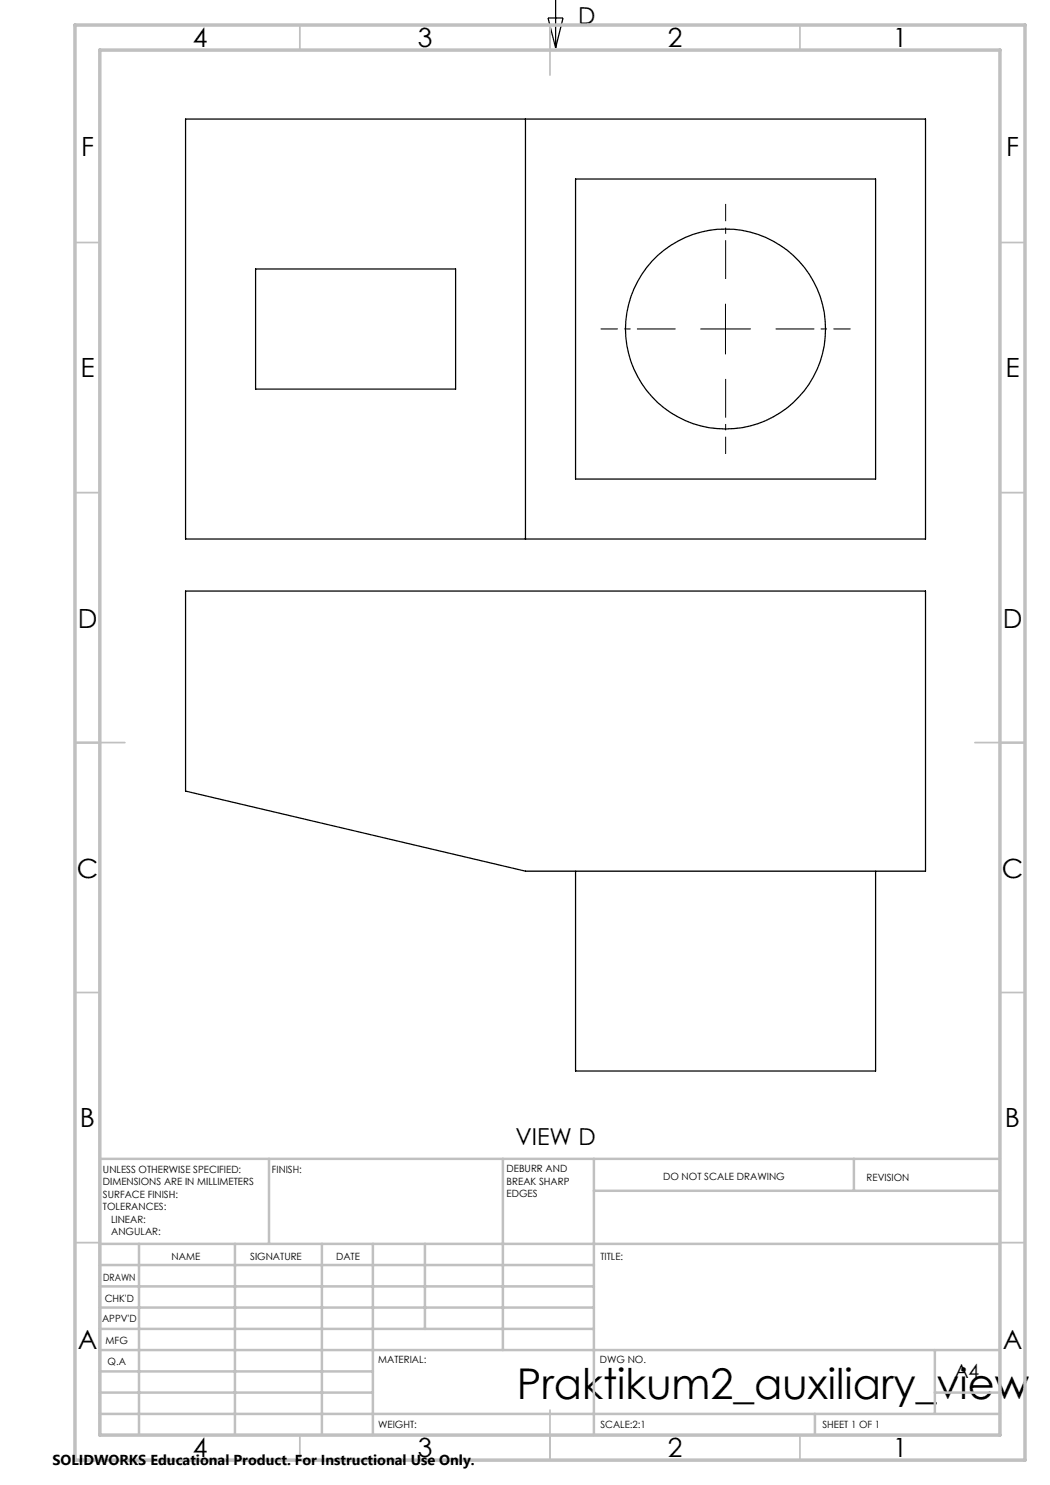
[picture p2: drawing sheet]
<svg xmlns="http://www.w3.org/2000/svg" width="210mm" height="297mm" viewBox="0 0 210 297" stroke-linecap="round" stroke-linejoin="round" font-family="sans-serif">
<g fill="none" stroke="#000" stroke-width=".25">
<path d="M111.1 -.1v9.7M109.6 3.6h3l-1.5 6zM37.1 23.8h148v84h-148zM105.1 23.8v84M115.1 35.8h60v60h-60zM51.1 53.8h40v24h-40zM37.1 118.2h148v56h-80l-68-16zM115.1 174.2v40h60v-40"/>
<circle cx="145.1" cy="65.8" r="20"/>
</g>
<path d="M145.1 55.8v-15M135.1 65.8h-15M145.1 75.8v15M155.1 65.8h15" fill="none" stroke="#000" stroke-width=".2" stroke-dasharray="15.2 1.3 1.3 1.3" stroke-dashoffset="7.5" stroke-linecap="butt"/>
<path d="M140.1 65.8h10M145.1 60.8v10" fill="none" stroke="#000" stroke-width=".2"/>
<g fill="none" stroke="#c0c0c0" stroke-width=".35">
<path d="M60 5v5M110 5v10M160 5v5M15 48.5h5M200 48.5h5M15 98.5h5M200 98.5h5M15 148.5h10M195 148.5h10M15 198.5h5M200 198.5h5M15 248.5h5"/>
<path d="M200 248.5h5M60 287v5M110 282v10M160 287v5"/>
</g>
<g fill="none" stroke="#c0c0c0" stroke-width=".5">
<path d="M53.8 231.8v17M100.6 231.8v38.2M118.8 231.8v55.2M118.8 238.2h81.2M170.8 231.8v6.4M200 231.8h-180v55.2M20 248.8h180M20 257.3h98.8M20 253h98.8M27.8 248.8v38.2M47 248.8v38.2M64.4 248.8v38.2"/>
<path d="M74.6 248.8v38.2M85 248.8v17M20 265.8h98.8M20 261.5h98.8M20 278.5h54.6M20 274.3h54.6M20 270h180M187 278.5h13M187 270v12.8M20 282.8h180M163 282.8v4.2"/>
</g>
<path d="M15 5h190v287h-190zM20 10h180v277h-180z" fill="none" stroke="#c0c0c0" stroke-width=".7"/>
<text font-size="8.5" x="103.4" y="279.7">Praktikum2_auxiliary_view</text>
<g font-size="5.3">
<text x="38.5" y="9.5">4</text>
<text x="83.5" y="9.5">3</text>
<text x="133.6" y="9.5">2</text>
<text x="178.6" y="9.5">1</text>
<text x="16.2" y="31.2">F</text>
<text x="201.2" y="31.2">F</text>
<text x="16.1" y="75.5">E</text>
<text x="201.1" y="75.5">E</text>
<text x="15.5" y="125.5">D</text>
<text x="200.5" y="125.5">D</text>
<text x="15.4" y="175.5">C</text>
<text x="200.4" y="175.5">C</text>
<text x="16" y="225.5">B</text>
<text x="201" y="225.5">B</text>
<text x="15.5" y="269.7">A</text>
<text x="200.5" y="269.7">A</text>
<text x="38.5" y="291.5">4</text>
<text x="83.5" y="291.5">3</text>
<text x="133.6" y="291.5">2</text>
<text x="178.6" y="291.5">1</text>
</g>
<g font-size="4.7">
<text x="115.6" y="4.8">D</text>
<text x="103.1" y="229.1">VIEW D</text>
</g>
<text font-size="3.9" x="190.9" y="275.5">A4</text>
<text font-size="2.9" x="10.5" y="292.9">SOLIDWORKS Educational Product. For Instructional Use Only.</text>
<g font-size="2">
<text x="20.6" y="234.6">UNLESS OTHERWISE SPECIFIED:</text>
<text x="20.6" y="237.1">DIMENSIONS ARE IN MILLIMETERS</text>
<text x="20.6" y="239.6">SURFACE FINISH:</text>
<text x="54.4" y="234.6">FINISH:</text>
<text x="101.3" y="234.5">DEBURR AND</text>
<text x="101.3" y="237">BREAK SHARP</text>
<text x="101.3" y="239.5">EDGES</text>
<text x="132.6" y="236">DO NOT SCALE DRAWING</text>
<text x="173.3" y="236.2">REVISION</text>
<text x="20.6" y="242.1">TOLERANCES:</text>
<text x="22.2" y="244.6">LINEAR:</text>
<text x="22.2" y="247.1">ANGULAR:</text>
<text x="34.3" y="252">NAME</text>
<text x="50" y="251.9">SIGNATURE</text>
<text x="67.2" y="251.9">DATE</text>
<text x="120.1" y="251.9">TITLE:</text>
<text x="20.6" y="256.1">DRAWN</text>
<text x="20.9" y="260.3">CHK'D</text>
<text x="20.4" y="264.4">APPV'D</text>
<text x="21.1" y="268.8">MFG</text>
<text x="21.5" y="273">Q.A</text>
<text x="75.6" y="272.5">MATERIAL:</text>
<text x="120" y="272.5">DWG NO.</text>
<text x="75.6" y="285.5">WEIGHT:</text>
<text x="120.1" y="285.6">SCALE:2:1</text>
<text x="164.5" y="285.6">SHEET 1 OF 1</text>
</g>
</svg>
